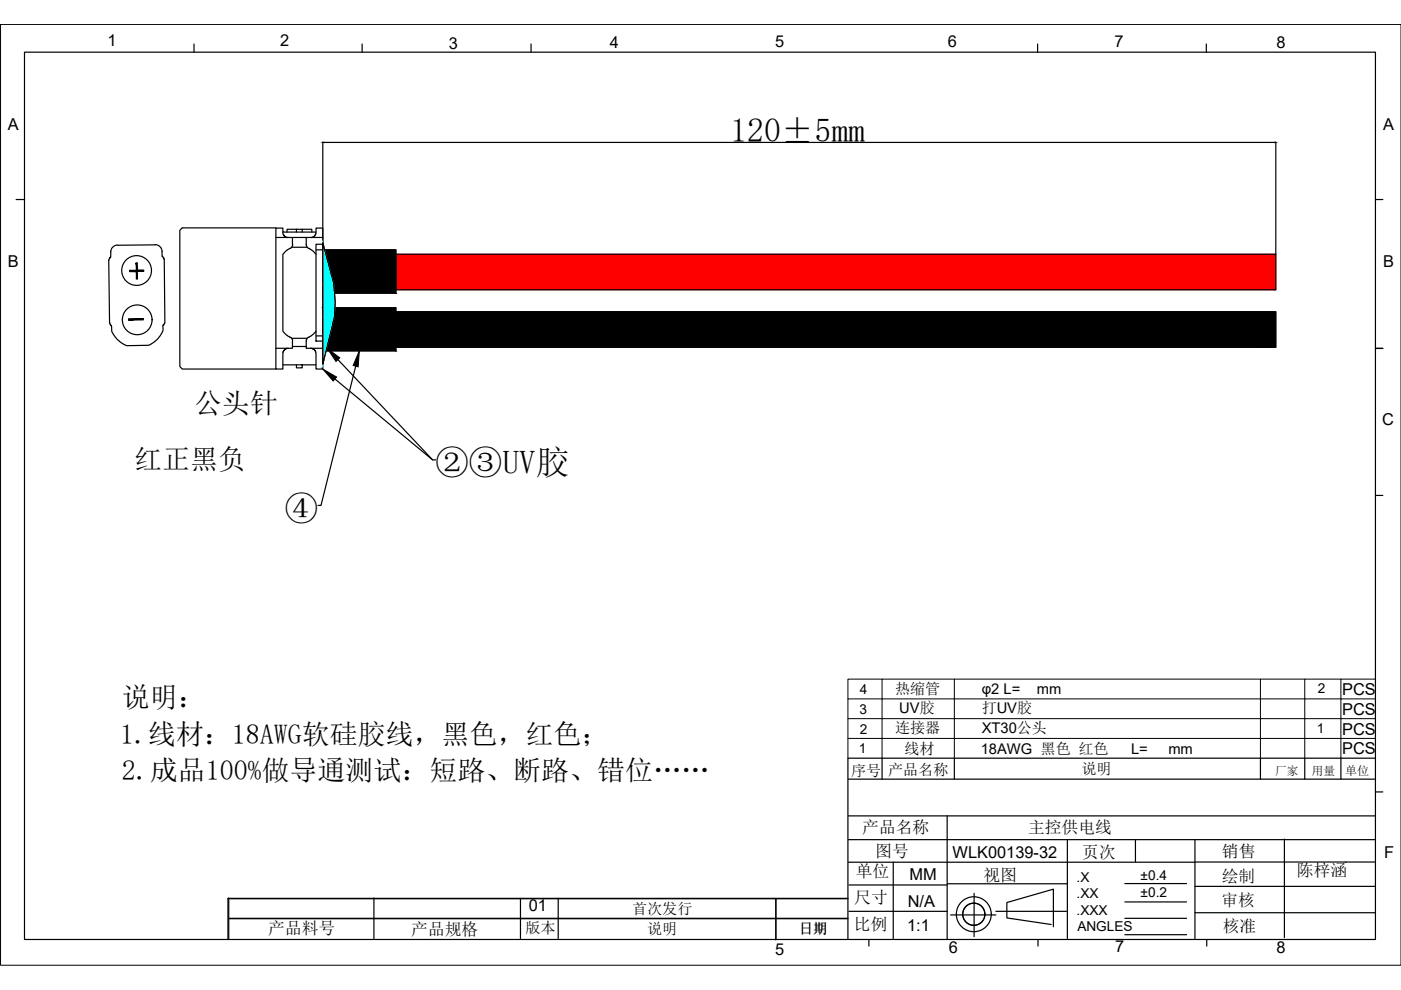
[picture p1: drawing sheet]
<svg xmlns="http://www.w3.org/2000/svg" width="297mm" height="210mm" viewBox="0 0 297 210" stroke-linecap="round" stroke-linejoin="round" font-family="sans-serif">
<!-- layer: 0 -->
<g fill="none" stroke="#000" stroke-width=".25">
<path d="M5.2 11.1h286.4v188.1h-286.4zM41.1 9.3v1.8M76.8 9.3v1.8M112.6 9.3v1.8M220 9.3v1.8M255.8 9.3v1.8M68.4 30.1v30.2M68.7 30.2h201.6M270.5 30.1v23.8M3.4 42.3h1.8M24.9 52a1.46 1.46 0 0 0-1.4 1.4M25 52l7.9-.1a1.46 1.46 0 0 1 1.5 1.4v1l.4 .7 .2 13.5-.5 .5 .1 1.1-1 1.6-1.8 1.4-4.9 .2-1.6-.9-1.1-1.2-.5-.8v-1.3l-.3-.2-.2-.5-.1-13.2 .4-.7v-1.1"/>
<path d="M58.5 48.3h-19.9l-.5 .5v28.9l.5 .5h19.9M58.5 50.3h2.6M60 49.2l.1 .6 .4 .5h1.5v1.6M60.9 49.2v-.6h5.2v.6M61.5 52.6l-.8 .5-.7 .8v16.3l.7 .8 .8 .5M61.8 52.4h3.3M62 50.3h2.9M62 51.9l-.1 .4-.4 .4M62.9 48.6v.6M64.1 48.6v.6M64.9 51.9l.2 .4 .3 .4M65.5 52.6l.8 .6 .7 .7"/>
<path d="M65.8 50.3h2.6M67 49.2h-7v-.8h-1.5v29.8h1.5v-3.6l.7-.7 1.3-.1v-1.5M67 51.8h1.4v20.5h-1.4zM67 53h1.4M68.4 51.8v-3.4h-1.4l-.1 1.4-.4 .4-1.6 .1v1.6M68.4 53.9h202.1v7.5h-202.1zM68.4 51.5l2.3 8.5 .4 4-.2 3.2-2.5 10zM68.4 53h15.5v9.2h-15.5zM291.6 42.3h1.6M58.5 73.8h2.6M60 77.4h2.9M61.5 71.5l.4 .3 .1 .5"/>
<path d="M61.8 71.7h3.3M62 73.5h2.9M62.9 77.4h1.2v.6h-1.2zM64.1 77.4h2.9M65.4 71.5l-.4 .5-.1 1.8 1.3 .1 .7 .5 .1 .4v3.4h1.4v-4.4M67 70.2l-1 1-.5 .3M67 71.2h1.4M68.4 72.3v1.5h-2.6M68.4 66.1h202.1v7.5h-202.1zM68.4 65.2h15.5v9.2h-15.5zM68.4 66.2v8.8M71.7 76.3l20 21.2"/>
<path d="M75.4 77.6l-7.3 29.6h-.7M291.6 73.8h1.6M291.6 73.9h1.6M71 80.4l20.7 17.1h.7M291.6 105h1.6M179.9 178h111.7M179.9 173h111.7M179.9 165.2h111.7M187 160.8v4.4M200.8 173v26.1M202.3 160.8v4.4M226.3 178v21"/>
<path d="M240.7 178v4.7M253.4 178v21.1M267.2 160.8v4.4M272.3 177.9v20.9M276.6 160.8v4.4M284.3 160.8v4.4M291.6 160.8h-111.8v38.4M291.6 167.9h1.6M48.3 190.5h131.5M48.5 194.7h131.3M48.5 194.8h131.3M48.5 190.4v8.6"/>
<path d="M79.3 190.4v8.6M110.3 190.5v8.5M118.3 190.5v8.5M164.5 190.5v8.8M179.8 190.6h-131.5v8.6M179.9 182.8h73.5M180 187.6h20.8M180 193.2h20.8M184.2 199.2v1.4M189.4 182.8v16.3M200.9 187.4h25.4M201.5 194h9.6"/>
<path d="M206.5 189.4v9.2M211.1 193.2h15M220.1 199.2v1.4M222.9 196l-9.4-1.4v-3.2l9.8-2.9v8M238.5 187.3h13.1M238.5 191.2h13.1M238.5 194.7h13.1M238.5 198.2h13.1M253.4 182.8h38.2M253.4 187.9h38.2M253.4 193.5h38.2M255.8 199.2v1.4"/>
<path d="M285.3 182.8h.1"/>
<circle cx="29" cy="57.4" r="3.2"/>
<circle cx="29.1" cy="67.8" r="3.2"/>
<circle cx="206.5" cy="193.8" r="3.7"/>
<circle cx="206.5" cy="193.8" r="2.35"/>
</g>
<!-- layer: DIM -->
<path d="M.1 5.2h296.9v199.5h-296.9z" fill="none" stroke="#000" stroke-width=".21"/>
<!-- layer: 0 -->
<path d="M187 144h-7.2v4.2M202.3 144h-15.3v4.2h-7.2v4.2M267.2 144h-64.9v4.2h-15.3v4.2h-7.2v4.2M276.6 144h-9.4v4.2h-64.9v4.2h-15.3v4.2h15.3v4.2M284.3 144h-7.7v4.2h-9.4v4.2h-64.9v4.2h64.9v4.2M291.6 144h-7.3v4.2h-7.7v4.2h-9.4v4.2h9.4v4.2M291.6 148.2h-7.3v4.2h-7.7v4.2h7.7v4.2M291.6 152.4h-7.3v4.2h7.3M179.8 160.8v-4.2h7.2v4.2" fill="none" stroke="#000" stroke-width=".21"/>
<g fill="#000" stroke="#000" stroke-width=".21">
<path d="M68.4 30.2h.3zM270.3 30.2h.2zM27.5 57.6h1.4zM28.9 57.6h.2l.1 1.5zM28.9 55.8h.2zM29.1 57.3h1.4zM69.4 73.8l2.6 2.1-.8 .7zM76.2 74.4l-.3 3.4-1-.3zM68.4 78.2l3 1.7-.8 .9z"/>
<path d="M28.9 57.6h.2zM28.9 57.6h.2z"/>
<path d="M28.9 55.8l.2 1.5v-1.5zM28.9 55.8l.2 1.5h-.2zM28.9 57.3h.2zM28.9 57.3h.2z"/>
<path d="M27.5 57.5h1.6zM27.5 57.5h3z"/>
<path d="M27.5 57.5l1.6 .1zM27.5 57.5l1.6 .1z"/>
<path d="M28.9 59.1h.3zM28.9 57.6l.3 1.5h-.3z"/>
<path d="M28.9 57.3h1.6zM28.9 57.3h1.6zM28.9 57.3h1.6zM27.5 57.3h3z"/>
<path d="M27.5 57.3l3 .2v-.2zM27.5 57.3l3 .2h-3z"/>
<path d="M68.4 53l15.5 9.2v-9.2zM68.4 53l15.5 9.2h-15.5z"/>
<path d="M27.3 67.6l3.1-.1-3.1 .4zM27.3 67.9l3.1-.1v-.3z"/>
<path d="M68.4 65.2l15.5 9.2v-9.2zM68.4 65.2l15.5 9.2h-15.5z"/>
<path d="M68.4 66.1l202.1 7.5v-7.5zM68.4 66.1l202.1 7.5h-202.1z"/>
</g>
<path d="M68.4 53.9l202.1 7.5v-7.5zM68.4 53.9l202.1 7.5h-202.1z" fill="#f00" stroke="#f00" stroke-width=".21"/>
<g fill="#0ff" stroke="#0ff" stroke-width=".21">
<path d="M68.4 51.5l2.3 8.5h-2.3z"/>
<path d="M68.4 64h2.7l-.2 3.2z"/>
<path d="M68.4 60l2.7 4-.4-4zM68.4 60l2.7 4h-2.7z"/>
<path d="M68.4 64v3.2h2.5zM68.4 67.2h2.5l-2.5 10z"/>
<path d="M68.4 60l2.7 4-.4-4zM68.4 60l2.7 4h-2.7z"/>
<path d="M68.4 64v3.2h2.5zM68.4 67.2h2.5l-2.5 10z"/>
</g>
<g font-size="7.1">
<text x="154.9" y="30">120±5mm</text>
<text x="92.3" y="100.5">②③UV胶</text>
<text x="60.4" y="110.2">④</text>
</g>
<g font-size="5.9">
<text x="41.2" y="87.6">公头针</text>
<text x="28.4" y="99.4">红正黑负</text>
<text x="25.9" y="150">说明：</text>
<text x="25.5" y="157.7">1.线材：18AWG软硅胶线，黑色，红色；</text>
<text x="25.9" y="165.3">2.成品100%做导通测试：短路、断路、错位……</text>
</g>
<g font-size="3.6">
<text x="182.8" y="176.5">产品名称</text>
<text x="218" y="176.7">主控供电线</text>
<text x="181.4" y="186">单位</text>
<text x="185.6" y="181.8">图号</text>
<text x="229.4" y="182">页次</text>
<text x="259.1" y="181.6">销售</text>
<text x="275" y="185.7">陈梓涵</text>
<text x="181.1" y="191.5">尺寸</text>
<text x="208.5" y="186.9">视图</text>
<text x="259" y="186.9">绘制</text>
<text x="181" y="197.1">比例</text>
<text x="259" y="192.2">审核</text>
<text x="259.2" y="197.6">核准</text>
<text x="56.9" y="198.1">产品料号</text>
<text x="87.2" y="198.3">产品规格</text>
</g>
<g font-size="3.5">
<text x="22.8" y="9.7">1</text>
<text x="59.4" y="9.8">2</text>
<text x="95.2" y="10.3">3</text>
<text x="129.3" y="10.1">4</text>
<text x="164.4" y="10">5</text>
<text x="201" y="10">6</text>
<text x="236.3" y="10">7</text>
<text x="270.6" y="10.2">8</text>
<text x="1.7" y="27.6">A</text>
<text x="293.3" y="27.6">A</text>
<text x="1.6" y="56.7">B</text>
<text x="293.2" y="56.7">B</text>
<text x="293" y="90.1">C</text>
<text x="284.6" y="147.5">PCS</text>
<text x="284.6" y="155.8">PCS</text>
<text x="284.6" y="151.6">PCS</text>
<text x="284.6" y="159.8">PCS</text>
<text x="202" y="181.8">WLK00139-32</text>
<text x="293.4" y="182">F</text>
<text x="192.8" y="186.6">MM</text>
<text x="112.1" y="193.2">01</text>
<text x="192.3" y="197.3">1:1</text>
<text x="192.5" y="192.3">N/A</text>
<text x="164.4" y="202.4">5</text>
<text x="201.2" y="202">6</text>
<text x="236.5" y="201.8">7</text>
<text x="270.6" y="202.1">8</text>
</g>
<g font-size="3.2">
<text x="189.8" y="147.1">热缩管</text>
<text x="189.8" y="155.5">连接器</text>
<text x="208.1" y="151.3">打UV胶</text>
<text x="191.8" y="159.9">线材</text>
<text x="180.5" y="164.6">序号</text>
<text x="188.3" y="164.3">产品名称</text>
<text x="229.3" y="164.1">说明</text>
<text x="111.4" y="197.8">版本</text>
<text x="134" y="193.7">首次发行</text>
<text x="137.2" y="198">说明</text>
</g>
<g font-size="3.1">
<text x="208.1" y="147.1">φ2 L=</text>
<text x="219.8" y="147.1">mm</text>
<text x="190.6" y="151.3">UV胶</text>
<text x="208.1" y="155.5">XT30公头</text>
<text x="207.9" y="159.9">18AWG 黑色 红色</text>
<text x="239.8" y="159.9">L=</text>
<text x="247.7" y="159.9">mm</text>
</g>
<text font-size="3" x="169.4" y="198">日期</text>
<g font-size="2.9">
<text x="182.3" y="147.2">4</text>
<text x="279.4" y="147">2</text>
<text x="182.2" y="151.4">3</text>
<text x="182.3" y="155.5">2</text>
<text x="279.2" y="155.4">1</text>
<text x="182.1" y="159.6">1</text>
<text x="228.2" y="187">.X</text>
<text x="228.2" y="190.4">.XX</text>
<text x="241.8" y="186.7">±0.4</text>
<text x="241.8" y="190.2">±0.2</text>
<text x="228.2" y="193.9">.XXX</text>
<text x="228.4" y="197.4">ANGLES</text>
</g>
<text font-size="2.6" x="285.2" y="164.3">单位</text>
<g font-size="2.5">
<text x="270.3" y="164.2">厂家</text>
<text x="278.1" y="164.3">用量</text>
</g>
</svg>
